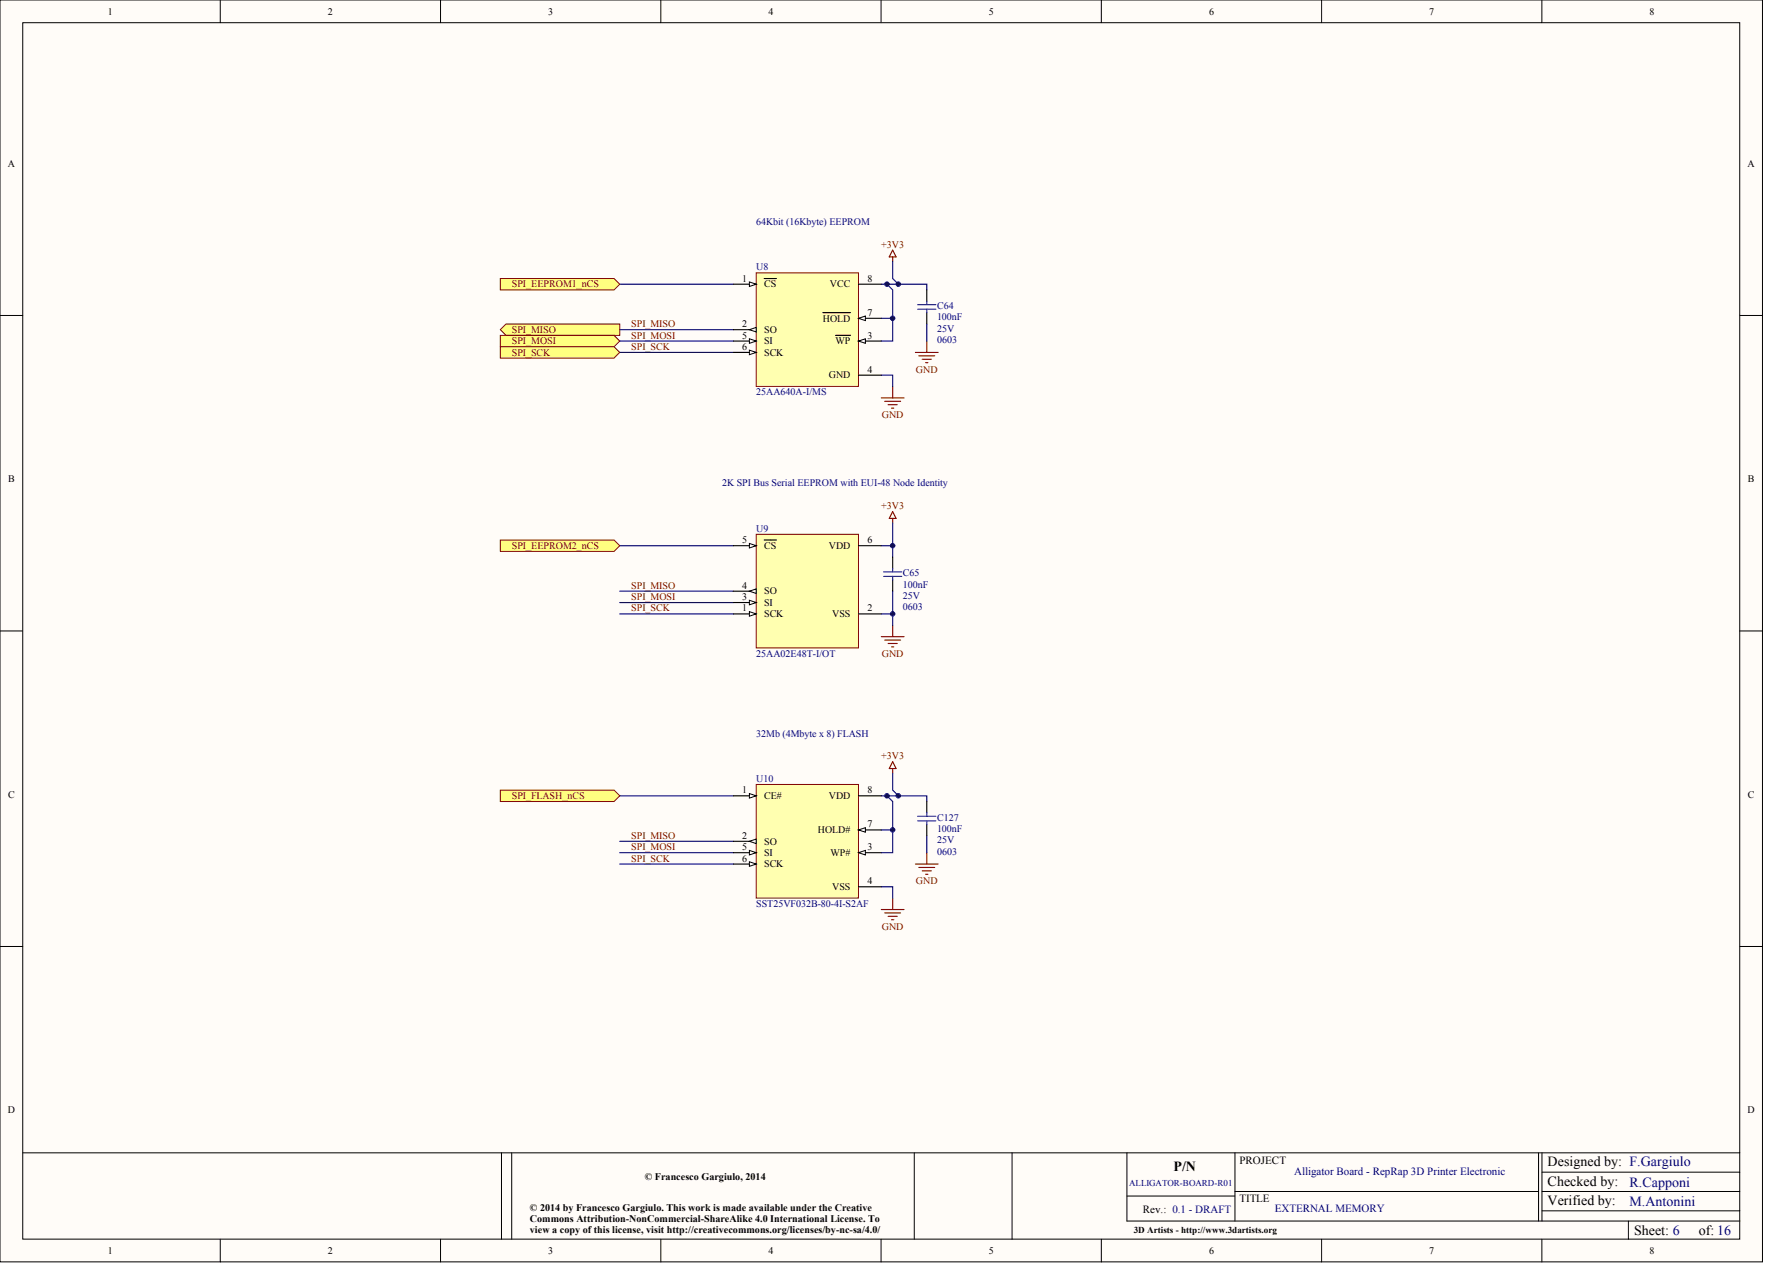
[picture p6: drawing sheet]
<svg xmlns="http://www.w3.org/2000/svg" width="656mm" height="470mm" viewBox="0 0 656 470" stroke-linecap="round" stroke-linejoin="round" font-family="sans-serif">
<g fill="#fffcf8" stroke="#000" stroke-width=".37">
<path d="M0 0h654.9v468.7h-654.9z"/>
<path d="M8.5 8.4h637.9v451.9h-637.9z"/>
</g>
<g fill="none" stroke="#000" stroke-width=".37">
<path d="M81.8 0v8.4M163.7 0v8.4M245.5 0v8.4M327.4 0v8.4M409.2 0v8.4M491.1 0v8.4M572.9 0v8.4M0 117.2h8.5M646.5 117.2h8.4M0 234.4h8.5M646.5 234.4h8.4M0 351.6h8.5"/>
<path d="M646.5 351.6h8.4M8.5 428.2h638M186.3 428.2v32.1M190.1 428.2v32.1M339.7 428.2v32.1M376 428.2v32.1M418.7 428.2v25.4h227.8M458.9 428.2v25.4M571.7 428.2v25.4M572.9 435.4h73.6M572.9 428.2v25.4M418.7 444.3h40.2"/>
<path d="M458.9 442.6h112.8M572.9 442.6h73.6M572.9 449.8h73.6M605.1 453.6v6.7M81.8 460.3v8.5M163.7 460.3v8.5M245.5 460.3v8.5M327.4 460.3v8.5M409.2 460.3v8.5M491.1 460.3v8.5M572.9 460.3v8.5"/>
</g>
<g fill="none" stroke="#000080" stroke-width=".42">
<path d="M230.3 202.7h42.2M230.3 219.6h42.2M331.7 202.7v4.2M331.7 219.6v8.4M230.3 223.8h42.2M230.3 228h42.2M230.3 295.6h42.2M327.5 295.6h16.9v2.1M331.7 287.2v6.3l2.1 2.1M230.3 316.7h42.2M230.3 312.5h42.2M331.7 308.3v8.4h-4.2"/>
<path d="M344.4 310.4v6.3M230.3 321h42.2M327.5 329.4h4.2v4.2"/>
</g>
<g fill="none" stroke="#800000" stroke-width=".42">
<path d="M331.7 190l1.3 2.6h-2.6zM331.7 192.6v1.7M327.5 236.5h8.4M328.7 237.8h5.9M330 239h3.4M331.7 232.3v4.2M331.3 240.3h.8M331.7 285.5v1.7M331.7 283l1.3 2.5h-2.6zM344.4 316.7v4.3M327.5 337.9h8.4M328.7 339.1h5.9"/>
<path d="M331.7 333.6v4.3M340.1 321h8.5M341.4 322.2h5.9M342.7 323.5h3.3M343.9 324.8h.9M330 340.4h3.4M331.3 341.7h.8"/>
</g>
<path d="M331.7 206.9v4.3M331.7 215.4v4.2M344.4 297.7v4.3M344.4 306.2v4.2" fill="none" stroke="#000" stroke-width=".42"/>
<path d="M328.3 214.1h6.8M328.3 212.4h6.8M331.7 211.2v1.2M331.7 214.1v1.3M341 304.9h6.7M341 303.2h6.7M344.4 302v1.2M344.4 304.9v1.3" fill="none" stroke="#00f" stroke-width=".42"/>
<g fill="#ffff80" stroke="#800000" stroke-width=".37">
<path d="M185.9 200.6h42.3l2.1 2.1-2.1 2.1h-42.3z" fill-rule="evenodd"/>
<path d="M185.9 293.5h42.3l2.1 2.1-2.1 2.1h-42.3z" fill-rule="evenodd"/>
</g>
<path d="M331.7 194.3v8.4h-4.2M327.5 228h4.2v4.3" fill="none" stroke="#000080" stroke-width=".42"/>
<path d="M281 198.5h38v42.2h-38z" fill="#ffffb0" stroke="#800000" stroke-width=".37"/>
<path d="M272.5 223.8h8.5" fill="none" stroke="#000" stroke-width=".42"/>
<path d="M278.4 223l2.6 .8-2.6 .9z" fill="#fffcf8" stroke="#000" stroke-width=".37"/>
<path d="M272.5 202.7h8.5" fill="none" stroke="#000" stroke-width=".42"/>
<path d="M278.4 201.9l2.6 .8-2.6 .9z" fill="#fffcf8" stroke="#000" stroke-width=".37"/>
<path d="M272.5 219.6h8.5M283.9 200.6h4.6" fill="none" stroke="#000" stroke-width=".42"/>
<path d="M278.4 219.6l2.6-.8v1.6z" fill="#fffcf8" stroke="#000" stroke-width=".37"/>
<path d="M272.5 228h8.5" fill="none" stroke="#000" stroke-width=".42"/>
<path d="M278.4 227.2l2.6 .8-2.6 .9z" fill="#fffcf8" stroke="#000" stroke-width=".37"/>
<path d="M319 202.7h8.5M319 228h8.5" fill="none" stroke="#000" stroke-width=".42"/>
<path d="M329.6 295.6l2.1 2.1v10.6h-4.2" fill="none" stroke="#000080" stroke-width=".42"/>
<path d="M281 291.4h38v42.2h-38z" fill="#ffffb0" stroke="#800000" stroke-width=".37"/>
<path d="M272.5 316.7h8.5" fill="none" stroke="#000" stroke-width=".42"/>
<path d="M278.4 315.9l2.6 .8-2.6 .9z" fill="#fffcf8" stroke="#000" stroke-width=".37"/>
<path d="M272.5 295.6h8.5" fill="none" stroke="#000" stroke-width=".42"/>
<path d="M278.4 294.8l2.6 .8-2.6 .9z" fill="#fffcf8" stroke="#000" stroke-width=".37"/>
<path d="M272.5 312.5h8.5" fill="none" stroke="#000" stroke-width=".42"/>
<path d="M278.4 312.5l2.6-.8v1.7z" fill="#fffcf8" stroke="#000" stroke-width=".37"/>
<path d="M272.5 321h8.5" fill="none" stroke="#000" stroke-width=".42"/>
<path d="M278.4 320.1l2.6 .9-2.6 .8z" fill="#fffcf8" stroke="#000" stroke-width=".37"/>
<path d="M319 316.7h8.5" fill="none" stroke="#000" stroke-width=".42"/>
<path d="M319 316.7l2.5-.8v1.7z" fill="#fffcf8" stroke="#000" stroke-width=".37"/>
<path d="M319 308.3h8.5M319 329.4h8.5" fill="none" stroke="#000" stroke-width=".42"/>
<path d="M319 308.3l2.5-.9v1.7z" fill="#fffcf8" stroke="#000" stroke-width=".37"/>
<path d="M344.4 107.7v4.2M344.4 116.1v4.3M319 295.6h8.5" fill="none" stroke="#000" stroke-width=".42"/>
<path d="M331.7 95.4v1.7M331.7 92.9l1.3 2.5h-2.6zM340.1 130.9h8.5M341.4 132.2h5.9M342.7 133.4h3.3M343.9 134.7h.9M344.4 126.7v4.2M327.5 147.8h8.4M328.7 149.1h5.9M330 150.3h3.4M331.3 151.6h.8M331.7 143.6v4.2" fill="none" stroke="#800000" stroke-width=".42"/>
<path d="M331.7 97.1v6.4l2.1 2.1M230.3 105.6h42.2M327.5 105.6h16.9v2.1M327.5 118.2h4.2M329.6 105.6l2.1 2.1v19h-4.2M230.3 126.7h42.2M230.3 130.9h42.2M230.3 122.5h42.2M327.5 139.4h4.2v4.2M344.4 120.4v6.3" fill="none" stroke="#000080" stroke-width=".42"/>
<path d="M341 114.9h6.7M341 113.2h6.7M344.4 111.9v1.3M344.4 114.9v1.2" fill="none" stroke="#00f" stroke-width=".42"/>
<g fill="#ffff80" stroke="#800000" stroke-width=".37">
<path d="M185.9 103.5h42.3l2.1 2.1-2.1 2.1h-42.3z" fill-rule="evenodd"/>
<path d="M185.9 122.5l2.1-2.1h42.3v4.2h-42.3z" fill-rule="evenodd"/>
<path d="M185.9 124.6h42.3l2.1 2.1-2.1 2.1h-42.3z" fill-rule="evenodd"/>
<path d="M185.9 128.8h42.3l2.1 2.1-2.1 2.1h-42.3z" fill-rule="evenodd"/>
</g>
<path d="M281 101.3h38v42.2h-38z" fill="#ffffb0" stroke="#800000" stroke-width=".37"/>
<path d="M272.5 126.7h8.5" fill="none" stroke="#000" stroke-width=".42"/>
<path d="M278.4 125.8l2.6 .9-2.6 .8z" fill="#fffcf8" stroke="#000" stroke-width=".37"/>
<path d="M272.5 105.6h8.5" fill="none" stroke="#000" stroke-width=".42"/>
<path d="M278.4 104.7l2.6 .9-2.6 .8z" fill="#fffcf8" stroke="#000" stroke-width=".37"/>
<path d="M283.9 103.5h4.6M272.5 122.5h8.5" fill="none" stroke="#000" stroke-width=".42"/>
<path d="M278.4 122.5l2.6-.9v1.7z" fill="#fffcf8" stroke="#000" stroke-width=".37"/>
<path d="M272.5 130.9h8.5" fill="none" stroke="#000" stroke-width=".42"/>
<path d="M278.4 130.1l2.6 .8-2.6 .9z" fill="#fffcf8" stroke="#000" stroke-width=".37"/>
<path d="M319 126.7h8.5" fill="none" stroke="#000" stroke-width=".42"/>
<path d="M319 126.7l2.5-.9v1.7z" fill="#fffcf8" stroke="#000" stroke-width=".37"/>
<path d="M319 118.2h8.5M310.4 124.6h5.7M319 139.4h8.5" fill="none" stroke="#000" stroke-width=".42"/>
<path d="M319 118.2l2.5-.8v1.7z" fill="#fffcf8" stroke="#000" stroke-width=".37"/>
<path d="M305.7 116.1h10.4M319 105.6h8.5" fill="none" stroke="#000" stroke-width=".42"/>
<g fill="#000080" stroke="#000080" stroke-width=".37">
<circle cx="329.5" cy="295.6" r=".82"/>
<circle cx="329.5" cy="105.6" r=".82"/>
<circle cx="331.7" cy="308.3" r=".82"/>
<circle cx="331.7" cy="228" r=".82"/>
<circle cx="331.7" cy="202.7" r=".82"/>
<circle cx="331.7" cy="118.2" r=".82"/>
<circle cx="333.8" cy="295.6" r=".82"/>
<circle cx="333.8" cy="105.6" r=".82"/>
</g>
<g font-size="5.2">
<text x="436" y="435">P/N</text>
<text x="575.1" y="433.3">Designed by: F.Gargiulo</text>
<text x="575.1" y="440.5">Checked by:</text>
<text x="575.1" y="447.6">Verified by:</text>
<text x="607.2" y="458.6">Sheet: 6</text>
<text x="631.3" y="458.6">of: 16</text>
</g>
<g font-size="5.2" fill="#000080">
<text x="605.5" y="440.9">R.Capponi</text>
<text x="605.5" y="448.1">M.Antonini</text>
</g>
<g font-size="4.1">
<text x="460.6" y="432.3">PROJECT</text>
<text x="460.6" y="446.7">TITLE</text>
<text x="424.6" y="450.5">Rev.: 0.1 - DRAFT</text>
</g>
<g font-size="4.1" fill="#000080">
<text x="480.8" y="436.5">Alligator Board - RepRap 3D Printer Electronic</text>
<text x="473.7" y="450">EXTERNAL MEMORY</text>
</g>
<g font-size="3.8">
<text x="239.6" y="438.3">© Francesco Gargiulo, 2014</text>
<text x="196.9" y="449.7">© 2014 by Francesco Gargiulo. This work is made available under the Creative</text>
<text x="196.9" y="454">Commons Attribution-NonCommercial-ShareAlike 4.0 International License. To</text>
<text x="196.9" y="458.2">view a copy of this license, visit http://creativecommons.org/licenses/by-nc-sa/4.0/</text>
</g>
<g font-size="3.7">
<text x="40" y="5.4">1</text>
<text x="121.9" y="5.4">2</text>
<text x="203.7" y="5.4">3</text>
<text x="285.5" y="5.4">4</text>
<text x="367.4" y="5.4">5</text>
<text x="449.2" y="5.4">6</text>
<text x="531.1" y="5.4">7</text>
<text x="612.9" y="5.4">8</text>
<text x="2.9" y="61.9">A</text>
<text x="649.3" y="61.9">A</text>
<text x="275.7" y="104.7">1</text>
<text x="283.9" y="106.8">CS</text>
<text x="308.4" y="106.8">VCC</text>
<text x="322.4" y="104.7">8</text>
<text x="305.7" y="119.4">HOLD</text>
<text x="322.4" y="117.3">7</text>
<text x="275.7" y="125.8">5</text>
<text x="275.7" y="121.6">2</text>
<text x="283.9" y="123.7">SO</text>
<text x="322.4" y="125.8">3</text>
<text x="275.7" y="130">6</text>
<text x="283.9" y="127.9">SI</text>
<text x="310.4" y="127.9">WP</text>
<text x="283.9" y="132.1">SCK</text>
<text x="307.9" y="140.6">GND</text>
<text x="322.4" y="138.4">4</text>
<text x="3" y="179.1">B</text>
<text x="649.5" y="179.1">B</text>
<text x="275.7" y="201.8">5</text>
<text x="283.9" y="203.9">CS</text>
<text x="307.9" y="203.9">VDD</text>
<text x="322.4" y="201.8">6</text>
<text x="275.7" y="218.7">4</text>
<text x="283.9" y="220.8">SO</text>
<text x="275.7" y="222.9">3</text>
<text x="275.7" y="227.1">1</text>
<text x="283.9" y="225">SI</text>
<text x="322.4" y="227.1">2</text>
<text x="283.9" y="229.2">SCK</text>
<text x="309.2" y="229.2">VSS</text>
<text x="3" y="296.3">C</text>
<text x="275.7" y="294.7">1</text>
<text x="283.9" y="296.8">CE#</text>
<text x="307.9" y="296.8">VDD</text>
<text x="322.4" y="294.7">8</text>
<text x="649.5" y="296.3">C</text>
<text x="275.7" y="311.6">2</text>
<text x="303.9" y="309.5">HOLD#</text>
<text x="322.4" y="307.4">7</text>
<text x="275.7" y="315.8">5</text>
<text x="283.9" y="317.9">SI</text>
<text x="283.9" y="313.7">SO</text>
<text x="308.6" y="317.9">WP#</text>
<text x="322.4" y="315.8">3</text>
<text x="275.7" y="320.1">6</text>
<text x="283.9" y="322.2">SCK</text>
<text x="322.4" y="328.5">4</text>
<text x="309.2" y="330.6">VSS</text>
<text x="2.9" y="413.5">D</text>
<text x="649.3" y="413.5">D</text>
<text x="40" y="465.8">1</text>
<text x="121.9" y="465.8">2</text>
<text x="203.7" y="465.8">3</text>
<text x="285.5" y="465.8">4</text>
<text x="367.4" y="465.8">5</text>
<text x="449.2" y="465.8">6</text>
<text x="531.1" y="465.8">7</text>
<text x="612.9" y="465.8">8</text>
</g>
<g font-size="3.7" fill="#000080">
<text x="281" y="83.5">64Kbit (16Kbyte) EEPROM</text>
<text x="281" y="100.4">U8</text>
<text x="348.2" y="119">100nF</text>
<text x="348.2" y="114.8">C64</text>
<text x="348.2" y="123.2">25V</text>
<text x="348.2" y="127.5">0603</text>
<text x="281" y="146.9">25AA640A-I/MS</text>
<text x="268.3" y="180.7">2K SPI Bus Serial EEPROM with EUI-48 Node Identity</text>
<text x="281" y="197.6">U9</text>
<text x="335.5" y="214">C65</text>
<text x="335.5" y="218.3">100nF</text>
<text x="335.5" y="222.5">25V</text>
<text x="335.5" y="226.7">0603</text>
<text x="281" y="244">25AA02E48T-I/OT</text>
<text x="281" y="273.6">32Mb (4Mbyte x 8) FLASH</text>
<text x="281" y="290.5">U10</text>
<text x="348.2" y="304.8">C127</text>
<text x="348.2" y="309.1">100nF</text>
<text x="348.2" y="313.3">25V</text>
<text x="348.2" y="317.5">0603</text>
<text x="281" y="336.9">SST25VF032B-80-4I-S2AF</text>
</g>
<g font-size="3.7" fill="#800000">
<text x="327.4" y="92">+3V3</text>
<text x="190.1" y="106.8">SPI_EEPROM1_nCS</text>
<text x="190.1" y="123.7">SPI_MISO</text>
<text x="234.5" y="125.8">SPI_MOSI</text>
<text x="234.5" y="121.6">SPI_MISO</text>
<text x="190.1" y="127.9">SPI_MOSI</text>
<text x="234.5" y="130">SPI_SCK</text>
<text x="190.1" y="132.1">SPI_SCK</text>
<text x="340.3" y="138.4">GND</text>
<text x="327.6" y="155.3">GND</text>
<text x="327.4" y="189.1">+3V3</text>
<text x="190.1" y="203.9">SPI_EEPROM2_nCS</text>
<text x="234.5" y="218.7">SPI_MISO</text>
<text x="234.5" y="222.9">SPI_MOSI</text>
<text x="234.5" y="227.1">SPI_SCK</text>
<text x="327.6" y="244">GND</text>
<text x="327.4" y="282">+3V3</text>
<text x="190.1" y="296.8">SPI_FLASH_nCS</text>
<text x="234.5" y="311.6">SPI_MISO</text>
<text x="234.5" y="315.8">SPI_MOSI</text>
<text x="234.5" y="320.1">SPI_SCK</text>
<text x="340.3" y="328.5">GND</text>
<text x="327.6" y="345.4">GND</text>
</g>
<text font-size="3.4" x="421.3" y="457.9">3D Artists - http://www.3dartists.org</text>
<text font-size="3.3" fill="#000080" x="419.6" y="440.5">ALLIGATOR-BOARD-R01</text>
</svg>
